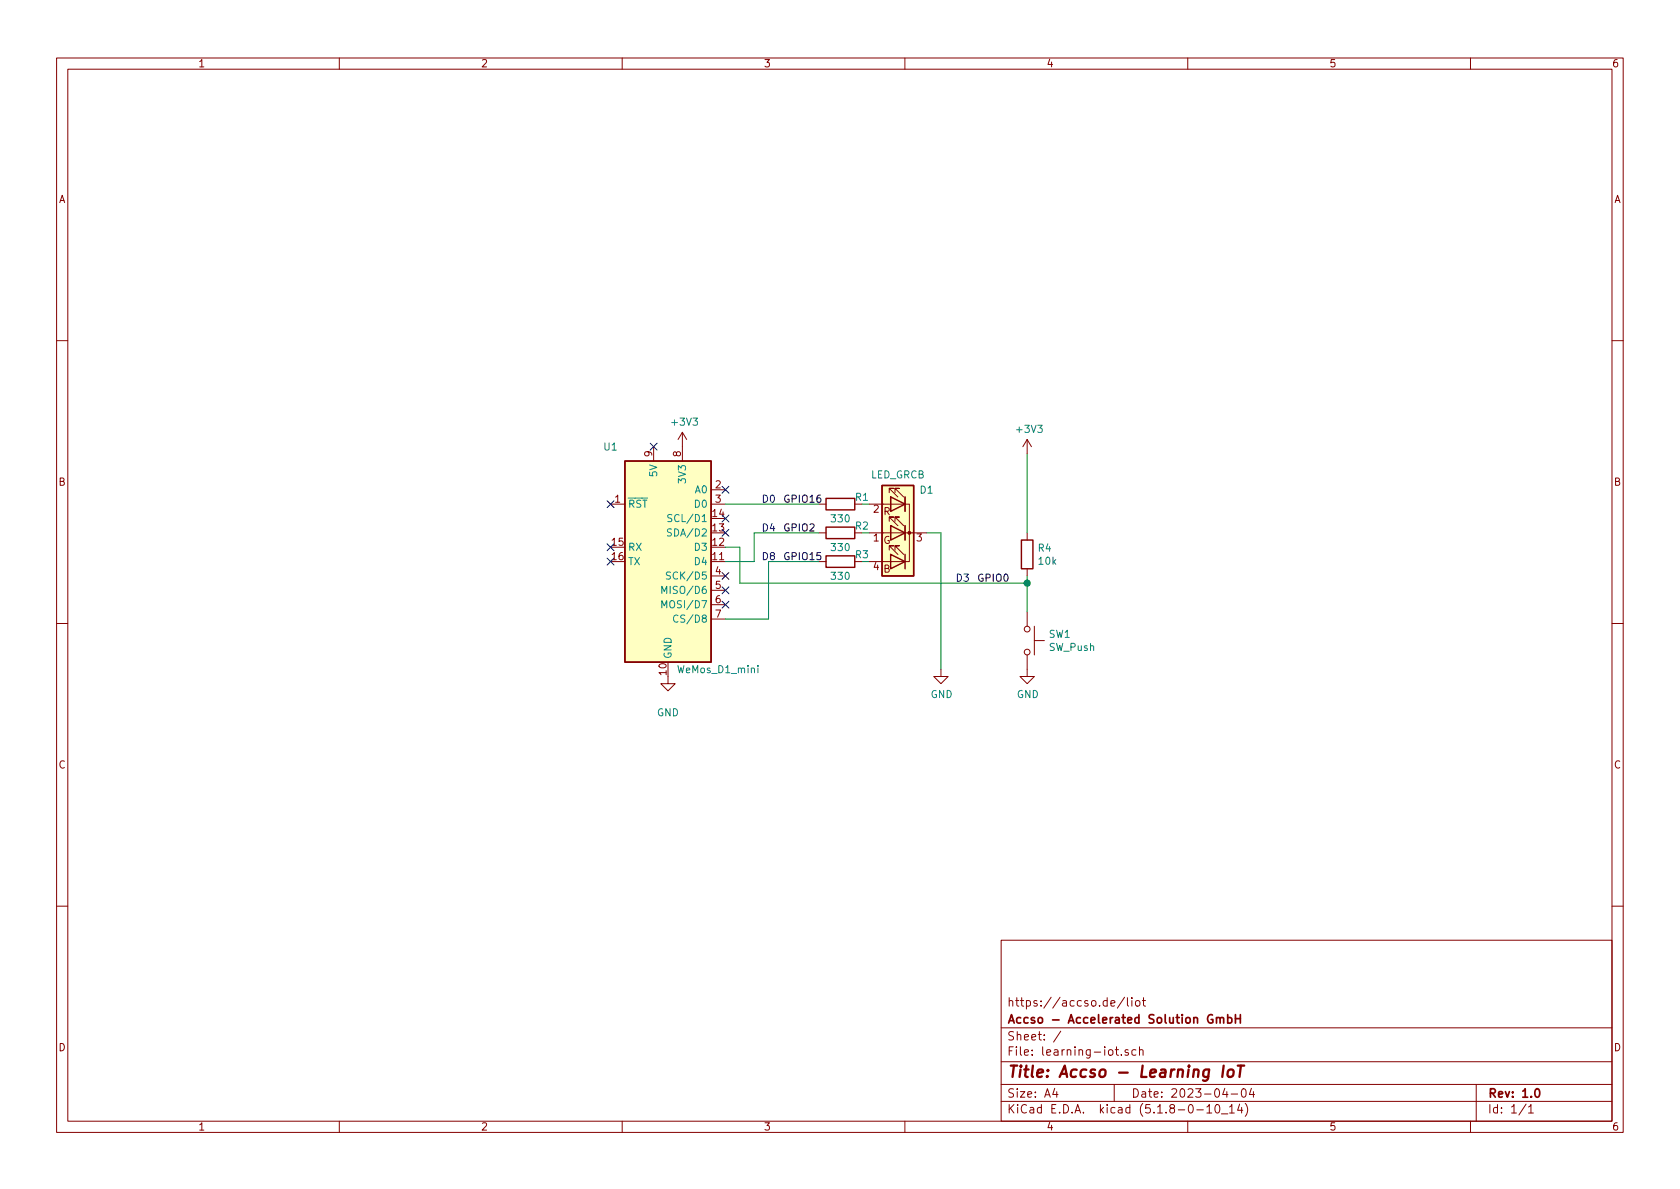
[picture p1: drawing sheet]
EESchema Schematic File Version 4
EELAYER 30 0
EELAYER END
$Descr A4 11693 8268
encoding utf-8
Sheet 1 1
Title "Accso - Learning IoT"
Date "2023-04-04"
Rev "1.0"
Comp "Accso - Accelerated Solution GmbH"
Comment1 "https://accso.de/liot"
Comment2 ""
Comment3 ""
Comment4 ""
$EndDescr
$Comp
L MCU_Module:WeMos_D1_mini U1
U 1 1
P 4650 3900
F 0 "U1" H 4250 4700 50  0000 C CNN
F 1 "WeMos_D1_mini" H 5000 3150 50  0000 C CNN
F 2 "Module:WEMOS_D1_mini_light" H 4650 2750 50  0001 C CNN
F 3 "https://wiki.wemos.cc/products:d1:d1_mini#documentation" H 2800 2750 50  0001 C CNN
	1    4650 3900
	1    0    0    -1  
$EndComp
$Comp
L Device:R R1
U 1 1
P 5850 3500
F 0 "R1" V 5800 3650 50  0000 C CNN
F 1 "330" V 5950 3500 50  0000 C CNN
F 2 "Resistor_THT:R_Axial_DIN0207_L6.3mm_D2.5mm_P10.16mm_Horizontal" V 5780 3500 50  0001 C CNN
F 3 "~" H 5850 3500 50  0001 C CNN
	1    5850 3500
	0    1    1    0   
$EndComp
$Comp
L Device:R R4
U 1 1
P 7150 3850
F 0 "R4" H 7220 3896 50  0000 L CNN
F 1 "10k" H 7220 3805 50  0000 L CNN
F 2 "Resistor_THT:R_Axial_DIN0207_L6.3mm_D2.5mm_P10.16mm_Horizontal" V 7080 3850 50  0001 C CNN
F 3 "~" H 7150 3850 50  0001 C CNN
	1    7150 3850
	1    0    0    -1  
$EndComp
Wire Wire Line
	7150 4000 7150 4050
$Comp
L Switch:SW_Push SW1
U 1 1
P 7150 4450
F 0 "SW1" V 7104 4598 50  0000 L CNN
F 1 "SW_Push" V 7195 4598 50  0000 L CNN
F 2 "Button_Switch_THT:SW_PUSH_6mm_H4.3mm" H 7150 4650 50  0001 C CNN
F 3 "~" H 7150 4650 50  0001 C CNN
	1    7150 4450
	0    1    1    0   
$EndComp
$Comp
L power:GND #PWR05
U 1 1
P 7150 4650
F 0 "#PWR05" H 7150 4400 50  0001 C CNN
F 1 "GND" H 7155 4477 50  0000 C CNN
F 2 "" H 7150 4650 50  0001 C CNN
F 3 "" H 7150 4650 50  0001 C CNN
	1    7150 4650
	1    0    0    -1  
$EndComp
$Comp
L power:+3V3 #PWR03
U 1 1
P 7150 3150
F 0 "#PWR03" H 7150 3000 50  0001 C CNN
F 1 "+3V3" H 7165 3323 50  0000 C CNN
F 2 "" H 7150 3150 50  0001 C CNN
F 3 "" H 7150 3150 50  0001 C CNN
	1    7150 3150
	1    0    0    -1  
$EndComp
Wire Wire Line
	7150 3150 7150 3700
$Comp
L power:GND #PWR04
U 1 1
P 6550 4650
F 0 "#PWR04" H 6550 4400 50  0001 C CNN
F 1 "GND" H 6555 4477 50  0000 C CNN
F 2 "" H 6550 4650 50  0001 C CNN
F 3 "" H 6550 4650 50  0001 C CNN
	1    6550 4650
	1    0    0    -1  
$EndComp
$Comp
L power:GND #PWR01
U 1 1
P 4650 4700
F 0 "#PWR01" H 4650 4450 50  0001 C CNN
F 1 "GND" H 4650 4450 50  0000 C CNN
F 2 "" H 4650 4700 50  0001 C CNN
F 3 "" H 4650 4700 50  0001 C CNN
	1    4650 4700
	1    0    0    -1  
$EndComp
$Comp
L power:+3V3 #PWR02
U 1 1
P 4750 3100
F 0 "#PWR02" H 4750 2950 50  0001 C CNN
F 1 "+3V3" H 4765 3273 50  0000 C CNN
F 2 "" H 4750 3100 50  0001 C CNN
F 3 "" H 4750 3100 50  0001 C CNN
	1    4750 3100
	1    0    0    -1  
$EndComp
NoConn ~ 4250 3500
NoConn ~ 4250 3800
NoConn ~ 4250 3900
NoConn ~ 4550 3100
NoConn ~ 5050 4200
NoConn ~ 5050 4100
NoConn ~ 5050 4000
NoConn ~ 5050 3700
NoConn ~ 5050 3600
NoConn ~ 5050 3400
Wire Wire Line
	5050 3500 5700 3500
Wire Wire Line
	6000 3700 6050 3700
Wire Wire Line
	6050 3500 6000 3500
$Comp
L Device:LED_GRCB D1
U 1 1
P 6250 3700
F 0 "D1" H 6050 4000 50  0000 C CNN
F 1 "LED_GRCB" H 6250 4106 50  0000 C CNN
F 2 "learning-iot:LEDLL5-8000RGB" H 6250 3650 50  0001 C CNN
F 3 "https://cdn-reichelt.de/documents/datenblatt/A500/LEDLL58000RGB.pdf" H 6250 3650 50  0001 C CNN
	1    6250 3700
	-1   0    0    -1  
$EndComp
Wire Wire Line
	6050 3900 6000 3900
Wire Wire Line
	6550 3700 6450 3700
Wire Wire Line
	6550 3700 6550 4650
Wire Wire Line
	5050 3800 5150 3800
Wire Wire Line
	5150 3800 5150 4050
Wire Wire Line
	5150 4050 7150 4050
Connection ~ 7150 4050
Wire Wire Line
	7150 4050 7150 4250
Text Label 6800 4050 0    50   ~ 0
GPIO0
Text Notes 6650 4050 0    50   ~ 0
D3
$Comp
L Device:R R2
U 1 1
P 5850 3700
F 0 "R2" V 5800 3850 50  0000 C CNN
F 1 "330" V 5950 3700 50  0000 C CNN
F 2 "Resistor_THT:R_Axial_DIN0207_L6.3mm_D2.5mm_P10.16mm_Horizontal" V 5780 3700 50  0001 C CNN
F 3 "~" H 5850 3700 50  0001 C CNN
	1    5850 3700
	0    1    1    0   
$EndComp
Wire Wire Line
	5050 3900 5250 3900
Wire Wire Line
	5250 3900 5250 3700
Wire Wire Line
	5250 3700 5700 3700
$Comp
L Device:R R3
U 1 1
P 5850 3900
F 0 "R3" V 5800 4050 50  0000 C CNN
F 1 "330" V 5950 3900 50  0000 C CNN
F 2 "Resistor_THT:R_Axial_DIN0207_L6.3mm_D2.5mm_P10.16mm_Horizontal" V 5780 3900 50  0001 C CNN
F 3 "~" H 5850 3900 50  0001 C CNN
	1    5850 3900
	0    1    1    0   
$EndComp
Wire Wire Line
	5050 4300 5350 4300
Wire Wire Line
	5350 4300 5350 3900
Wire Wire Line
	5350 3900 5700 3900
Text Notes 5300 3500 0    50   ~ 0
D0
Text Notes 5300 3700 0    50   ~ 0
D4
Text Notes 5300 3900 0    50   ~ 0
D8
Text Label 5450 3500 0    50   ~ 0
GPIO16
Text Label 5450 3900 0    50   ~ 0
GPIO15
Text Label 5450 3700 0    50   ~ 0
GPIO2
$EndSCHEMATC
